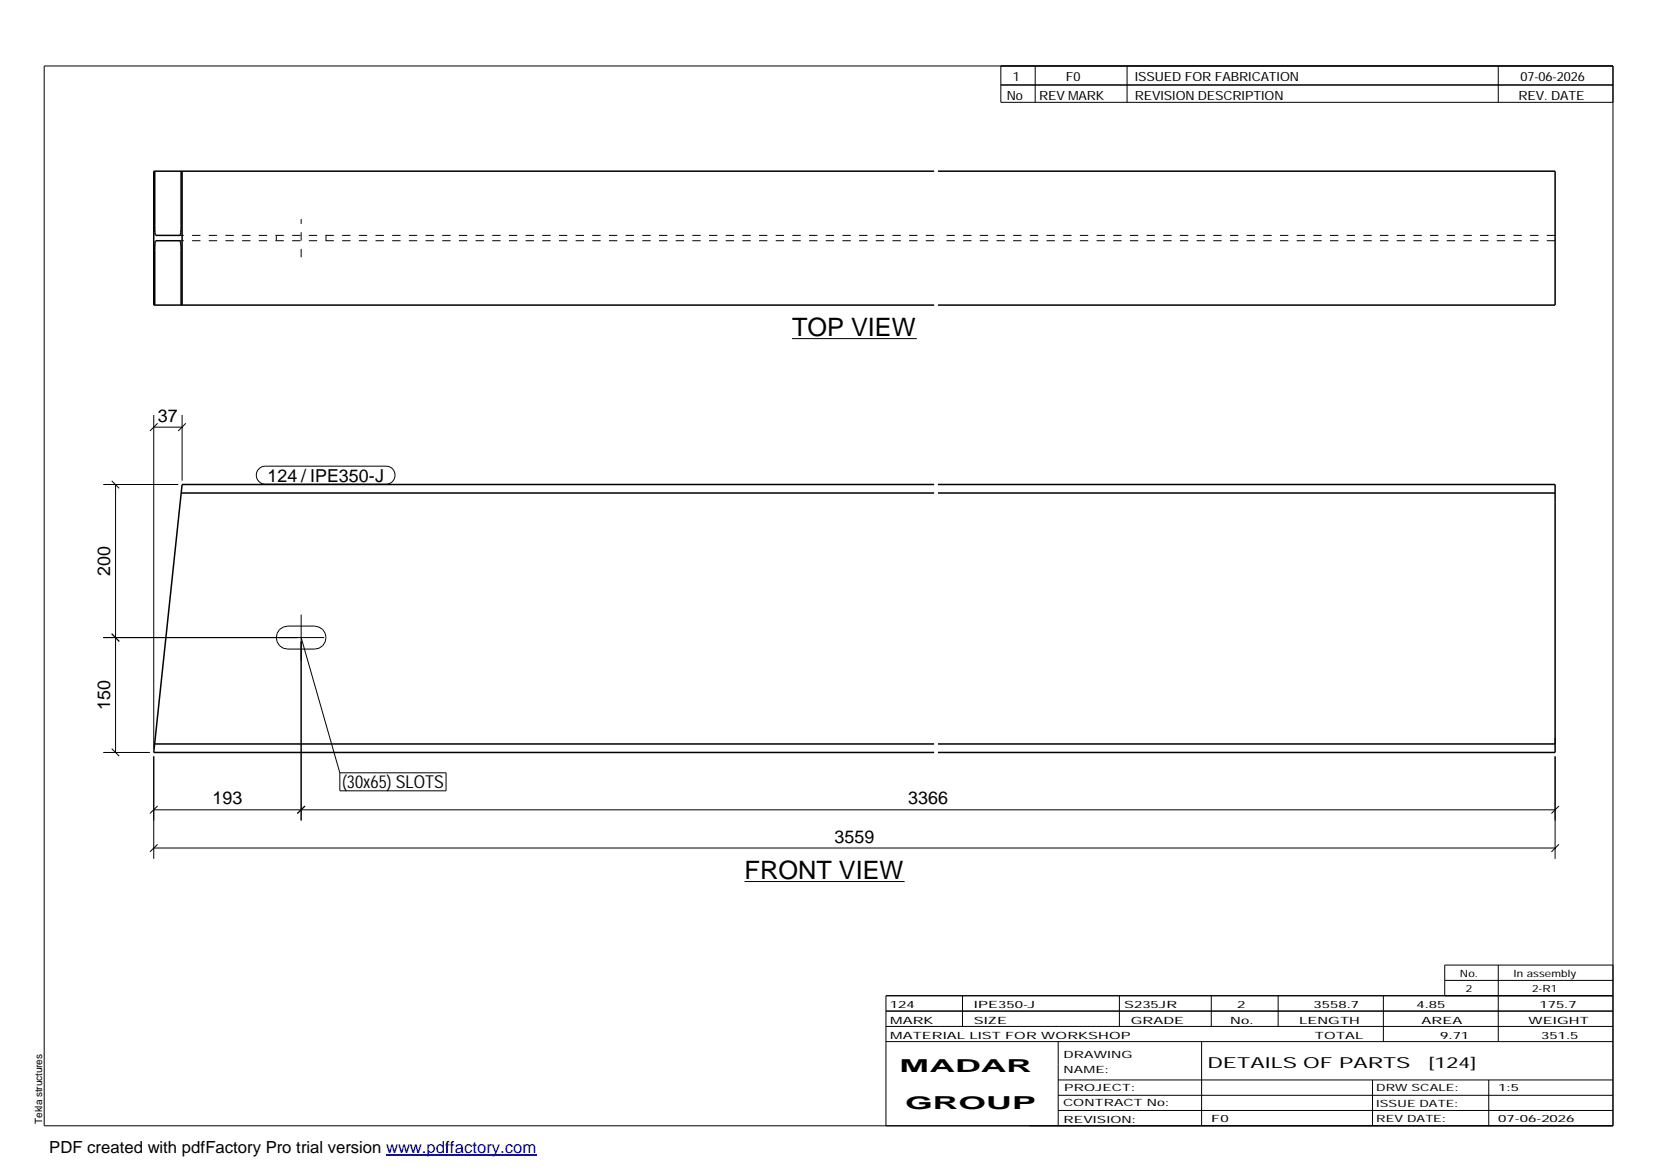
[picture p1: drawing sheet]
<svg xmlns="http://www.w3.org/2000/svg" width="420mm" height="297mm" viewBox="0 0 420 297" stroke-linecap="round" stroke-linejoin="round" font-family="sans-serif">
<g fill="none" stroke="#000" stroke-width=".25">
<path d="M11.2 16.7h398.3v269.1h-398.3zM254.1 16.7v9.3h155.4M262.8 16.7v9.3M286.1 16.7v9.3M380.4 16.7v9.3M254.1 21.6h155.4M201.1 86h31.6M39 105.4v84.7M39 108.4h7.2M40 107.5l-1.9 1.9M46.2 105.4v16.6M47.2 107.5l-1.9 1.9"/>
<path d="M65.7 119l.8-.5 .9-.2h30.6a2.29 2.29 0 0 1 2.3 2.3 2.29 2.29 0 0 1-2.3 2.3h-30.6a2.27 2.27 0 0 1-2.2-1.4 2.27 2.27 0 0 1 .5-2.5zM26.2 123h19.1M28.4 122.1l1.9 1.9M29.3 123v68M71 159.8l.9-.6 1.2-.3h6.7a2.92 2.92 0 0 1 3 3 2.92 2.92 0 0 1-3 2.9h-6.7a2.93 2.93 0 0 1-2.7-1.8 2.93 2.93 0 0 1 .6-3.2zM76.5 156v52.3M26.2 161.9h56.1M28.4 160.9l1.9 1.9M76.5 161.9l9.8 34.3M26.2 191h11.9M28.4 190.1l1.9 1.9M39 192v26"/>
<path d="M86.3 196.2h26.9v4.6h-26.9zM394.8 192v26M39 215.3h355.8M39 205.6h355.8M40 214.4l-1.9 1.9M40 204.6l-1.9 1.9M77.4 204.6l-1.9 1.9M395.8 214.4l-1.9 1.9M395.8 204.6l-1.9 1.9M189 223.8h40.7M224.9 256.7h184.6M244.3 252.8v7.8"/>
<path d="M284.2 252.8v7.8M307.5 252.8v7.8M324.5 252.8v7.8M351.2 252.8v11.6M366.8 248.9h42.7M380.4 245v19.4M409.5 245h-42.7v7.8M409.5 252.8h-184.6v33M224.9 264.4h184.6M224.9 260.6h184.6M268.6 264.4v21.4M268.6 274.2h140.9"/>
<path d="M268.6 278.1h140.9M305.1 264.4v21.4M348.4 274.2v11.6M378 274.2v11.6M268.6 281.9h140.9"/>
</g>
<path d="M39.3 43.5v14.7l.2 1.6h6.2l.1-.2 .2-1.4v-14.7M46.2 43.5v34M237.2 43.5h-198.2v34h198.2M238.1 43.5h156.7v34h-156.7M39.3 77.5v-14.8l.2-1.6h6.2l.1 .2 .2 1.4v14.8M46 125.2h191.2M237.2 123h-191l-7.2 68h198.2M238.1 123h156.7v68h-156.7M238.1 125.2h156.7M39.3 188.9h197.9M238.1 188.9h156.7" fill="none" stroke="#000" stroke-width=".38"/>
<path d="M70.1 59.8v1.3M82.8 59.8v1.3M237.2 59.8h-191.5M394.8 59.8h-156.7M76.5 65.3v-9.7M237.2 61.1h-191.5M394.8 61.1h-156.7M394.8 188.9v-.2M394.8 188.7v-1.4" fill="none" stroke="#000" stroke-width=".25" stroke-dasharray="2.1 2.1" stroke-linecap="butt"/>
<path d="M98 293.3h38.2" fill="none" stroke="#00f" stroke-width=".3"/>
<g font-size="6.4">
<text x="201.1" y="85.2">TOP VIEW</text>
<text x="189" y="223.1">FRONT VIEW</text>
</g>
<g font-size="4.5">
<text x="40.1" y="107">37</text>
<text x="67.9" y="122.3">124 / IPE350-J</text>
<text x="27.9" y="146.2" transform="rotate(-90 27.9 146.2)">200</text>
<text x="27.9" y="180.2" transform="rotate(-90 27.9 180.2)">150</text>
<text x="86.8" y="200.2">(30x65) SLOTS</text>
<text x="54" y="204.2">193</text>
<text x="230.6" y="204.2">3366</text>
<text x="211.9" y="213.9">3559</text>
<text x="228.4" y="272.3">MADAR</text>
<text x="229.8" y="281.6">GROUP</text>
</g>
<text font-size="4.2" x="12.5" y="292.7">PDF created with pdfFactory Pro trial version www.pdffactory.com</text>
<g font-size="3.9">
<text x="306.5" y="271.3">DETAILS OF PARTS</text>
<text x="362.7" y="271.3">[124]</text>
</g>
<g font-size="3.2">
<text x="257.1" y="20.5">1</text>
<text x="270.6" y="20.5">F0</text>
<text x="288.1" y="20.5">ISSUED FOR FABRICATION</text>
<text x="386" y="20.5">07-06-2026</text>
<text x="255.6" y="25.5">No</text>
<text x="263.8" y="25.5">REV MARK</text>
<text x="288.1" y="25.5">REVISION DESCRIPTION</text>
<text x="385.5" y="25.5">REV. DATE</text>
</g>
<g font-size="2.5">
<text x="370.6" y="247.9">No.</text>
<text x="372.1" y="251.8">2</text>
<text x="384.3" y="247.9">In assembly</text>
<text x="389" y="251.8">2-R1</text>
<text x="225.9" y="255.9">124</text>
<text x="247.3" y="255.9">IPE350-J</text>
<text x="285.4" y="255.9">S235JR</text>
<text x="314.1" y="255.9">2</text>
<text x="333.5" y="255.9">3558.7</text>
<text x="359.6" y="255.9">4.85</text>
<text x="390.8" y="255.9">175.7</text>
<text x="226" y="263.7">MATERIAL LIST FOR WORKSHOP</text>
<text x="226" y="259.9">MARK</text>
<text x="247.2" y="259.9">SIZE</text>
<text x="287.1" y="259.9">GRADE</text>
<text x="312.3" y="259.9">No.</text>
<text x="329.8" y="259.9">LENGTH</text>
<text x="333.8" y="263.7">TOTAL</text>
<text x="360.9" y="259.9">AREA</text>
<text x="365.6" y="263.7">9.71</text>
<text x="388.1" y="259.9">WEIGHT</text>
<text x="391.3" y="263.7">351.5</text>
<text x="270" y="268.5">DRAWING</text>
<text x="270" y="272.5">NAME:</text>
<text x="269.9" y="280.9">CONTRACT No:</text>
<text x="270.2" y="277">PROJECT:</text>
<text x="349.4" y="277.1">DRW SCALE:</text>
<text x="349.4" y="281">ISSUE DATE:</text>
<text x="380.4" y="277.1">1:5</text>
<text x="10.7" y="285.4" transform="rotate(-90 10.7 285.4)">Tekla structures</text>
<text x="270" y="285">REVISION:</text>
<text x="307.5" y="284.8">F0</text>
<text x="349.4" y="284.8">REV DATE:</text>
<text x="380.4" y="284.8">07-06-2026</text>
</g>
</svg>
